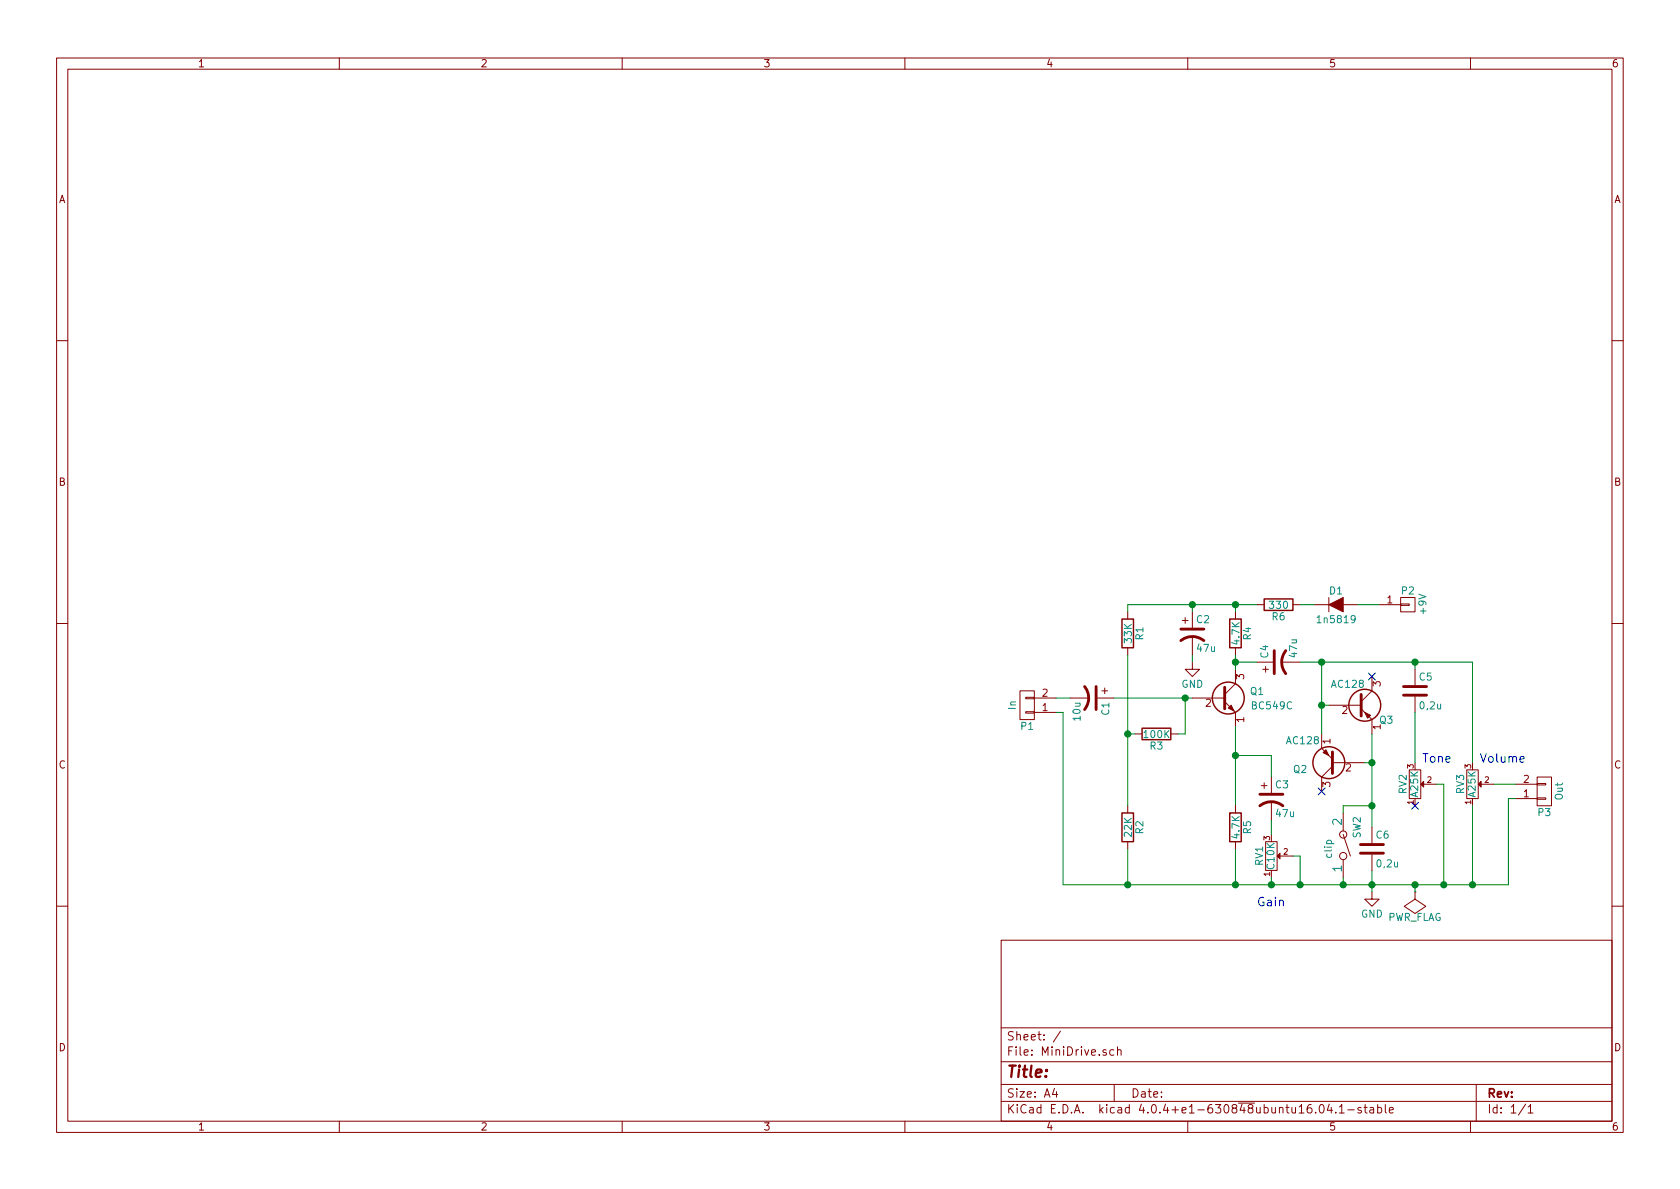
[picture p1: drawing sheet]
EESchema Schematic File Version 2
LIBS:USER
LIBS:power
LIBS:device
LIBS:transistors
LIBS:conn
LIBS:linear
LIBS:regul
LIBS:74xx
LIBS:cmos4000
LIBS:adc-dac
LIBS:memory
LIBS:xilinx
LIBS:microcontrollers
LIBS:dsp
LIBS:microchip
LIBS:analog_switches
LIBS:motorola
LIBS:texas
LIBS:intel
LIBS:audio
LIBS:interface
LIBS:digital-audio
LIBS:philips
LIBS:display
LIBS:cypress
LIBS:siliconi
LIBS:opto
LIBS:atmel
LIBS:contrib
LIBS:valves
LIBS:MiniDrive-cache
EELAYER 25 0
EELAYER END
$Descr A4 11693 8268
encoding utf-8
Sheet 1 1
Title ""
Date ""
Rev ""
Comp ""
Comment1 ""
Comment2 ""
Comment3 ""
Comment4 ""
$EndDescr
$Comp
L Q_NPN_EBC Q1
U 1 1
P 8500 4850
F 0 "Q1" H 8800 4900 50  0000 R CNN
F 1 "BC549C" H 9000 4800 50  0000 R CNN
F 2 "TO_SOT_Packages_THT:TO-92_Inline_Wide" H 8700 4950 50  0001 C CNN
F 3 "" H 8500 4850 50  0000 C CNN
	1    8500 4850
	1    0    0    -1  
$EndComp
$Comp
L R R4
U 1 1
P 8600 4400
F 0 "R4" V 8680 4400 50  0000 C CNN
F 1 "4.7K" V 8600 4400 50  0000 C CNN
F 2 "Custom:R3-LARGE_PADS" V 8530 4400 50  0001 C CNN
F 3 "" H 8600 4400 50  0000 C CNN
	1    8600 4400
	1    0    0    -1  
$EndComp
$Comp
L POT RV1
U 1 1
P 8850 5950
F 0 "RV1" H 8850 5870 50  0000 C CNN
F 1 "C10K" H 8850 5950 50  0000 C CNN
F 2 "Custom:SIL-3-LARGE_PADS" H 8850 5950 50  0001 C CNN
F 3 "" H 8850 5950 50  0000 C CNN
	1    8850 5950
	0    1    -1   0   
$EndComp
$Comp
L CP1 C3
U 1 1
P 8850 5550
F 0 "C3" H 8875 5650 50  0000 L CNN
F 1 "47u" H 8875 5450 50  0000 L CNN
F 2 "Custom:C1V7-LARGE_PADS" H 8850 5550 50  0001 C CNN
F 3 "" H 8850 5550 50  0000 C CNN
	1    8850 5550
	1    0    0    -1  
$EndComp
$Comp
L CP1 C4
U 1 1
P 8900 4600
F 0 "C4" H 8925 4700 50  0000 L CNN
F 1 "47u" H 8925 4500 50  0000 L CNN
F 2 "Custom:C1V7-LARGE_PADS" H 8900 4600 50  0001 C CNN
F 3 "" H 8900 4600 50  0000 C CNN
	1    8900 4600
	0    -1   -1   0   
$EndComp
Wire Wire Line
	8600 4550 8600 4650
Wire Wire Line
	8750 4600 8600 4600
Connection ~ 8600 4600
Wire Wire Line
	8600 5050 8600 5600
Connection ~ 8600 5250
Wire Wire Line
	8600 6150 8600 5900
Wire Wire Line
	7400 6150 10500 6150
Connection ~ 8600 6150
$Comp
L R R3
U 1 1
P 8050 5100
F 0 "R3" V 8130 5100 50  0000 C CNN
F 1 "100K" V 8050 5100 50  0000 C CNN
F 2 "Custom:R3-LARGE_PADS" V 7980 5100 50  0001 C CNN
F 3 "" H 8050 5100 50  0000 C CNN
	1    8050 5100
	0    1    1    0   
$EndComp
$Comp
L R R1
U 1 1
P 7850 4400
F 0 "R1" V 7930 4400 50  0000 C CNN
F 1 "33K" V 7850 4400 50  0000 C CNN
F 2 "Custom:R3-LARGE_PADS" V 7780 4400 50  0001 C CNN
F 3 "" H 7850 4400 50  0000 C CNN
	1    7850 4400
	1    0    0    -1  
$EndComp
$Comp
L R R2
U 1 1
P 7850 5750
F 0 "R2" V 7930 5750 50  0000 C CNN
F 1 "22K" V 7850 5750 50  0000 C CNN
F 2 "Custom:R3-LARGE_PADS" V 7780 5750 50  0001 C CNN
F 3 "" H 7850 5750 50  0000 C CNN
	1    7850 5750
	1    0    0    -1  
$EndComp
Wire Wire Line
	7850 4550 7850 5600
Connection ~ 7850 5100
Wire Wire Line
	7750 4850 8300 4850
Wire Wire Line
	7850 6150 7850 5900
Wire Wire Line
	7850 4250 7850 4200
Wire Wire Line
	7850 4200 8750 4200
Wire Wire Line
	8600 4200 8600 4250
$Comp
L GND #PWR01
U 1 1
P 8300 4600
F 0 "#PWR01" H 8300 4350 50  0001 C CNN
F 1 "GND" H 8300 4450 50  0000 C CNN
F 2 "" H 8300 4600 50  0000 C CNN
F 3 "" H 8300 4600 50  0000 C CNN
	1    8300 4600
	1    0    0    -1  
$EndComp
Wire Wire Line
	8300 4600 8300 4550
Wire Wire Line
	7900 5100 7850 5100
Wire Wire Line
	8200 5100 8250 5100
Wire Wire Line
	8250 5100 8250 4850
Wire Wire Line
	8300 4250 8300 4200
Connection ~ 8300 4200
$Comp
L R R6
U 1 1
P 8900 4200
F 0 "R6" V 8980 4200 50  0000 C CNN
F 1 "330" V 8900 4200 50  0000 C CNN
F 2 "Custom:R3-LARGE_PADS" V 8830 4200 50  0001 C CNN
F 3 "" H 8900 4200 50  0000 C CNN
	1    8900 4200
	0    1    1    0   
$EndComp
Connection ~ 8600 4200
$Comp
L CP1 C1
U 1 1
P 7600 4850
F 0 "C1" H 7625 4950 50  0000 L CNN
F 1 "10u" H 7625 4750 50  0000 L CNN
F 2 "Custom:C1V5-LARGE_PADS" H 7600 4850 50  0001 C CNN
F 3 "" H 7600 4850 50  0000 C CNN
	1    7600 4850
	0    1    1    0   
$EndComp
Connection ~ 8250 4850
$Comp
L Q_PNP_EBC Q3
U 1 1
P 9450 4900
F 0 "Q3" H 9700 4800 50  0000 R CNN
F 1 "AC128" H 9500 5050 50  0000 R CNN
F 2 "TO_SOT_Packages_THT:TO-18_3Pin" H 9650 5000 50  0001 C CNN
F 3 "" H 9450 4900 50  0000 C CNN
	1    9450 4900
	1    0    0    -1  
$EndComp
$Comp
L Q_PNP_EBC Q2
U 1 1
P 9300 5300
F 0 "Q2" H 9600 5350 50  0000 R CNN
F 1 "AC128" H 9650 5150 50  0000 R CNN
F 2 "TO_SOT_Packages_THT:TO-18_3Pin" H 9500 5400 50  0001 C CNN
F 3 "" H 9300 5300 50  0000 C CNN
	1    9300 5300
	-1   0    0    1   
$EndComp
Wire Wire Line
	9200 4600 9200 5100
Wire Wire Line
	9200 4900 9250 4900
Wire Wire Line
	9550 5100 9550 5750
Wire Wire Line
	9550 6050 9550 6200
NoConn ~ 9550 4700
NoConn ~ 9200 5500
Wire Wire Line
	9050 4600 10250 4600
Connection ~ 9200 4900
Connection ~ 9550 5300
$Comp
L POT RV2
U 1 1
P 9850 5450
F 0 "RV2" H 9850 5370 50  0000 C CNN
F 1 "A25K" H 9850 5450 50  0000 C CNN
F 2 "Custom:SIL-3-LARGE_PADS" H 9850 5450 50  0001 C CNN
F 3 "" H 9850 5450 50  0000 C CNN
	1    9850 5450
	0    1    -1   0   
$EndComp
$Comp
L C C5
U 1 1
P 9850 4800
F 0 "C5" H 9875 4900 50  0000 L CNN
F 1 "0,2u" H 9875 4700 50  0000 L CNN
F 2 "Custom:C2-LARGE_PADS" H 9888 4650 50  0001 C CNN
F 3 "" H 9850 4800 50  0000 C CNN
	1    9850 4800
	1    0    0    -1  
$EndComp
Wire Wire Line
	9850 4600 9850 4650
Connection ~ 9200 4600
Wire Wire Line
	9850 4950 9850 5300
Wire Wire Line
	10000 5450 10050 5450
Wire Wire Line
	10050 5450 10050 6150
Connection ~ 9550 6150
NoConn ~ 9850 5600
$Comp
L POT RV3
U 1 1
P 10250 5450
F 0 "RV3" H 10250 5370 50  0000 C CNN
F 1 "A25K" H 10250 5450 50  0000 C CNN
F 2 "Custom:SIL-3-LARGE_PADS" H 10250 5450 50  0001 C CNN
F 3 "" H 10250 5450 50  0000 C CNN
	1    10250 5450
	0    1    -1   0   
$EndComp
Wire Wire Line
	10250 4600 10250 5300
Connection ~ 9850 4600
Wire Wire Line
	10250 6150 10250 5600
Connection ~ 10050 6150
$Comp
L GND #PWR02
U 1 1
P 9550 6200
F 0 "#PWR02" H 9550 5950 50  0001 C CNN
F 1 "GND" H 9550 6050 50  0000 C CNN
F 2 "" H 9550 6200 50  0000 C CNN
F 3 "" H 9550 6200 50  0000 C CNN
	1    9550 6200
	1    0    0    -1  
$EndComp
$Comp
L CONN_01X02 P3
U 1 1
P 10750 5500
F 0 "P3" H 10750 5650 50  0000 C CNN
F 1 "Out" V 10850 5500 50  0000 C CNN
F 2 "Custom:SIL-2-LARGE_PADS" H 10750 5500 50  0001 C CNN
F 3 "" H 10750 5500 50  0000 C CNN
	1    10750 5500
	1    0    0    1   
$EndComp
Wire Wire Line
	10550 5450 10400 5450
Wire Wire Line
	10550 5550 10500 5550
Wire Wire Line
	10500 5550 10500 6150
Connection ~ 10250 6150
$Comp
L CONN_01X02 P1
U 1 1
P 7150 4900
F 0 "P1" H 7150 5050 50  0000 C CNN
F 1 "In" V 7250 4900 50  0000 C CNN
F 2 "Custom:SIL-2-LARGE_PADS" H 7150 4900 50  0001 C CNN
F 3 "" H 7150 4900 50  0000 C CNN
	1    7150 4900
	-1   0    0    1   
$EndComp
Wire Wire Line
	7350 4850 7450 4850
Wire Wire Line
	7350 4950 7400 4950
Wire Wire Line
	7400 4950 7400 6150
Connection ~ 7850 6150
$Comp
L CONN_01X01 P2
U 1 1
P 9800 4200
F 0 "P2" H 9800 4300 50  0000 C CNN
F 1 "+9V" V 9900 4200 50  0000 C CNN
F 2 "Wire_Pads:SolderWirePad_single_0-8mmDrill" H 9800 4200 50  0001 C CNN
F 3 "" H 9800 4200 50  0000 C CNN
	1    9800 4200
	1    0    0    -1  
$EndComp
Text Notes 8750 6300 0    60   ~ 0
Gain
Text Notes 9900 5300 0    60   ~ 0
Tone\n
Text Notes 10300 5300 0    60   ~ 0
Volume
Wire Wire Line
	8850 6100 8850 6150
Connection ~ 8850 6150
Wire Wire Line
	9000 5950 9050 5950
Wire Wire Line
	9050 5950 9050 6150
Connection ~ 9050 6150
$Comp
L R R5
U 1 1
P 8600 5750
F 0 "R5" V 8680 5750 50  0000 C CNN
F 1 "4.7K" V 8600 5750 50  0000 C CNN
F 2 "Custom:R3-LARGE_PADS" V 8530 5750 50  0001 C CNN
F 3 "" H 8600 5750 50  0000 C CNN
	1    8600 5750
	1    0    0    -1  
$EndComp
Wire Wire Line
	8600 5250 8850 5250
Wire Wire Line
	8850 5250 8850 5400
Wire Wire Line
	8850 5700 8850 5800
$Comp
L D D1
U 1 1
P 9300 4200
F 0 "D1" H 9300 4300 50  0000 C CNN
F 1 "1n5819" H 9300 4100 50  0000 C CNN
F 2 "Discret:D3" H 9300 4200 50  0001 C CNN
F 3 "" H 9300 4200 50  0000 C CNN
	1    9300 4200
	1    0    0    -1  
$EndComp
Wire Wire Line
	9600 4200 9450 4200
Wire Wire Line
	9150 4200 9050 4200
$Comp
L PWR_FLAG #FLG03
U 1 1
P 9850 6200
F 0 "#FLG03" H 9850 6295 50  0001 C CNN
F 1 "PWR_FLAG" H 9850 6380 50  0000 C CNN
F 2 "" H 9850 6200 50  0000 C CNN
F 3 "" H 9850 6200 50  0000 C CNN
	1    9850 6200
	-1   0    0    1   
$EndComp
Wire Wire Line
	9850 6150 9850 6200
Connection ~ 9850 6150
$Comp
L CP1 C2
U 1 1
P 8300 4400
F 0 "C2" H 8325 4500 50  0000 L CNN
F 1 "47u" H 8325 4300 50  0000 L CNN
F 2 "Custom:C1V7-LARGE_PADS" H 8300 4400 50  0001 C CNN
F 3 "" H 8300 4400 50  0000 C CNN
	1    8300 4400
	1    0    0    -1  
$EndComp
$Comp
L SWITCH_SMALL SW2
U 1 1
P 9350 5900
F 0 "SW2" H 9200 6000 50  0000 C CNN
F 1 "clip" H 9350 5800 50  0000 C CNN
F 2 "Custom:SIL-2-LARGE_PADS" H 9250 5900 60  0001 C CNN
F 3 "" H 9250 5900 60  0000 C CNN
	1    9350 5900
	0    1    1    0   
$EndComp
$Comp
L C C6
U 1 1
P 9550 5900
F 0 "C6" H 9575 6000 50  0000 L CNN
F 1 "0,2u" H 9575 5800 50  0000 L CNN
F 2 "Custom:C2-LARGE_PADS" H 9588 5750 50  0001 C CNN
F 3 "" H 9550 5900 50  0000 C CNN
	1    9550 5900
	1    0    0    -1  
$EndComp
Wire Wire Line
	9350 6100 9350 6150
Connection ~ 9350 6150
Wire Wire Line
	9350 5650 9350 5600
Wire Wire Line
	9350 5600 9550 5600
Connection ~ 9550 5600
Wire Wire Line
	9500 5300 9550 5300
$EndSCHEMATC
